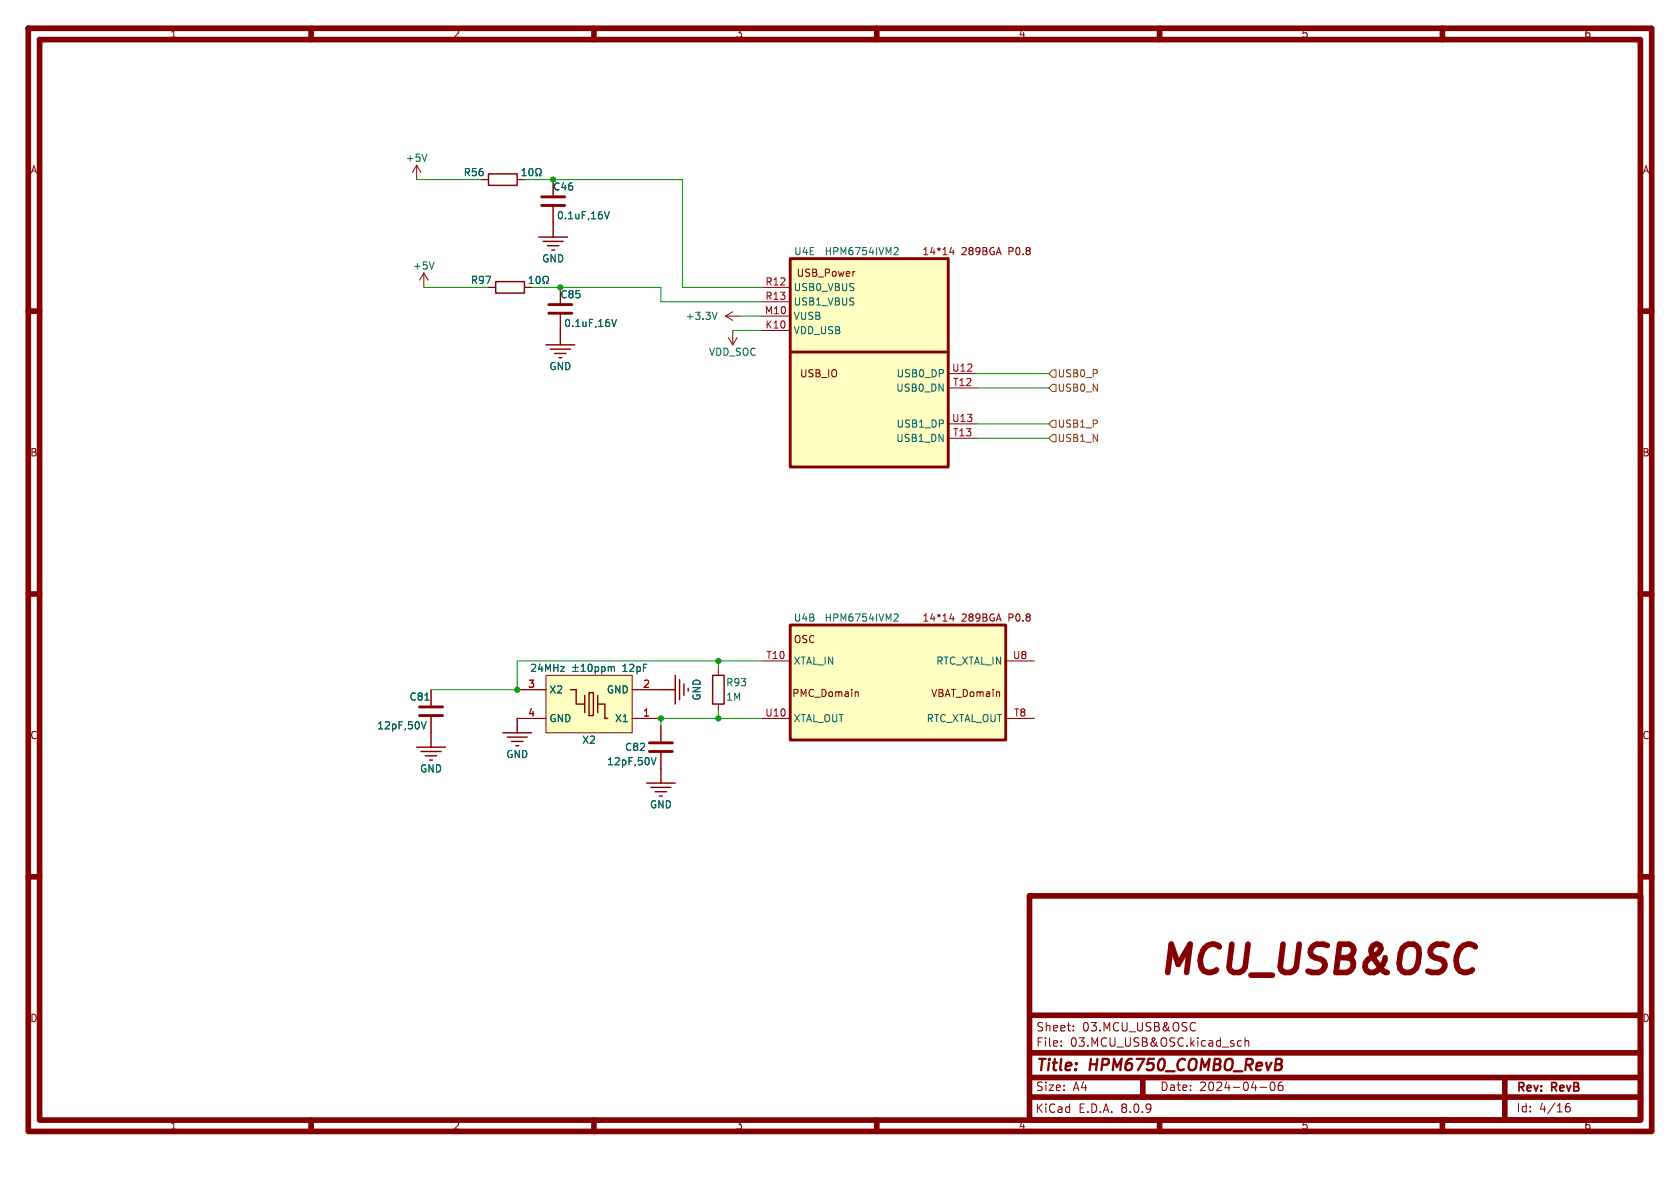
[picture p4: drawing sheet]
<svg xmlns="http://www.w3.org/2000/svg" width="297mm" height="210mm" viewBox="0 0 297 210" stroke-linecap="round" stroke-linejoin="round" font-family="sans-serif">
<g fill="none" stroke="#840000" stroke-width="1">
<path d="M5 5h287v195h-287zM7 7h283v191h-283zM55 5v2M105 5v2M155 5v2M205 5v2M255 5v2M5 55h2M290 55h2M5 105h2M290 105h2M5 155h2"/>
<path d="M182 158.4h108v39.6h-108zM290 155h2M182 179.5h108M55 198v2M105 198v2M155 198v2M182 193.9h108M182 190.5h108M182 186.1h108M202 190.9v3M205 198v2M255 198v2"/>
<path d="M266 190.9v6.5"/>
</g>
<g fill="none" stroke="#840000" stroke-width=".18">
<path d="M73.7 29.2l-.8 1.3M73.7 29.2v2.6M73.7 29.2l.7 1.3M85.1 31.8h1.3M91.4 31.8h1.3M97.8 31.8v2.7M97.8 36.6v2.8M74.9 48.3l-.7 1.2M74.9 48.3v2.5M74.9 48.3l.8 1.2M86.4 50.8h1.2M92.7 50.8h1.3"/>
<path d="M99.1 50.8v2.8M99.1 55.6v2.8M128.3 55.9l1.2 .7M128.3 55.9h2.5M129.5 55.1l-1.2 .8M76.2 121.9v2.8M76.2 126.7v2.8M116.8 128.3v2.8M116.8 133.1v2.8M187.6 184.8v.2M187.6 184v.2M189.8 182.1v.2"/>
<path d="M189.8 181.3v.2M210.9 180.8l.4 .1M211.3 182.1l-.4 .2M219.5 184h-.5l-.2 .2v.5l.1 .2h.6M220.1 184.1l.2-.1h.4l.1 1M220.1 183.5v1.5M222.8 192.2h1.1M224.7 191.4l.2-.1a.81 .81 0 0 1 .6 .6 .81 .81 0 0 1-.3 .8l-.2 .1a.81 .81 0 0 1-.3-1.4zM226.7 191.3a.59 .59 0 0 0-.7 .6v.6l.1 .2 .4 .1 .3-.2v-.5l-.1-.2h-.4l-.3 .2M276.7 195.9l.3-.3 .5 .1 .1 .2v.4l-.3 .3-.4-.1-.2-.2M277.5 195.1a.59 .59 0 0 0-.8 .6"/>
</g>
<g fill="none" stroke="#840000" stroke-width=".25">
<path d="M86.4 30.7h5v2.1h-5zM97.8 39.4v2.5M87.6 49.8h5.1v2h-5.1zM95.2 41.9h5.1M96 42.7h3.6M96.8 43.4h2M97.5 44.2h.5M99.1 58.4v2.6M96.5 61h5.1M97.3 61.7h3.5M98 62.5h2.1M98.8 63.2h.5"/>
<path d="M73.7 132.1h5M74.4 132.8h3.6M75.2 133.6h2M75.9 134.4h.6M76.2 129.5v2.6M88.9 129.5h5.1M89.7 130.3h3.5M90.4 131.1h2.1M91.2 131.8h.5M91.4 127v2.5M114.3 138.4h5.1M115.1 139.2h3.5"/>
<path d="M115.8 140h2.1M116.8 135.9v2.5M116.6 140.7h.5"/>
</g>
<g fill="none" stroke="#006464" stroke-width=".18">
<path d="M75.5 27.2l-.4 1.3M92.3 31.1h.7M92.3 30.2l.3-.4v1.3M93.7 29.9l.1-.1a.68 .68 0 0 1 .4 .6 .68 .68 0 0 1-.4 .7 .84 .84 0 0 1-.1-1.2zM94.7 31.1h.3v-.3a.54 .54 0 0 1-.3-.7 .54 .54 0 0 1 .8-.2 .58 .58 0 0 1-.1 .9v.3h.3M106.9 37.4l.4 1.3 .4-1.3M76.7 46.3l-.4 1.3M93.6 50.1h.7M93.6 49.2l.3-.4v1.3M94.9 49l.2-.2a.68 .68 0 0 1 .4 .7 .68 .68 0 0 1-.4 .6l-.2-.1-.1-.4zM96 50.1h.3v-.2a.54 .54 0 0 1-.3-.8 .54 .54 0 0 1 .8-.2 .58 .58 0 0 1-.2 1v.2h.3M108.1 56.5l.5 1.2 .4-1.2"/>
<path d="M126.8 55.2l-.5 1.3M74.5 127.6l.4 1.2 .4-1.2M75.1 123.8h.7M115.1 133.9l.4 1.3 .5-1.3"/>
</g>
<path d="M95.8 36.3h4M95.8 34.8h4M97 55.4h4.1M97 53.8h4.1M74.2 126.5h4M74.2 125h4M114.8 132.8h4.1M114.8 131.3h4.1" fill="none" stroke="#840000" stroke-width=".51"/>
<path d="M96.5 119.4h15.3v10.1h-15.3z" fill="#ffffc2"/>
<path d="M100.8 121.9h1.1v2.6h1.5M103.4 122.9v3.1M104.1 122.4h.8v4.1h-.8zM105.7 124.5h1.2v2.5h.5M105.7 122.9v3.1" fill="none" stroke="#840000" stroke-width=".25"/>
<path d="M96.5 119.4h15.3v10.1h-15.3zM91.4 127h5.1M91.4 121.9h5.1M111.8 127h5M111.8 121.9h5" fill="none" stroke="#840000" stroke-width=".18"/>
<g fill="none" stroke="#006464" stroke-width=".18">
<path d="M101.2 118h1M101.2 118.7h1M101.7 117.5v.9M102.7 118.7h.8M102.7 117.8l.4-.4v1.3M104.1 117.5l.2-.1a.68 .68 0 0 1 .4 .7 .68 .68 0 0 1-.4 .6l-.2-.1-.1-.4zM105.2 117.9l.4-.1 .2 .3-.1 .5h-.5M105.2 117.8v1.3M106.4 117.9l.3-.1 .3 .3-.1 .5h-.5M106.4 117.8v1.3M107.5 118l.4-.2 .2 .2M107.5 117.8v.9"/>
<path d="M108.1 118l.2-.2 .3 .1v.8M108.1 118v.7"/>
</g>
<path d="M139.7 110.5h38.1v20.3h-38.1z" fill="#ffffc2"/>
<path d="M139.7 110.5h38.1v20.3h-38.1z" fill="none" stroke="#840000" stroke-width=".51"/>
<path d="M127 118.1v1.3M134.6 116.8h5.1M168.2 108.5l-.3 .9h.8M168.5 109v.8M177.8 116.8h5.1M127 124.5v1.2M134.6 127h5.1M151.4 122.3l.3 .2v.6M176.7 122.3v.8M177.8 127h5.1" fill="none" stroke="#840000" stroke-width=".18"/>
<path d="M158.1 108.6l.4-.1 .3 .4-.8 .9h.8" fill="none" stroke="#006464" stroke-width=".18"/>
<path d="M119.4 119.4v5.1M126 119.4h2v5.1h-2zM116.8 121.9h2.6M120.1 120.1v3.6M120.9 120.9v2M121.7 121.7v.5" fill="none" stroke="#840000" stroke-width=".25"/>
<path d="M139.7 45.7h27.9v36.9h-27.9z" fill="#ffffc2"/>
<path d="M139.7 45.7h27.9v36.9h-27.9zM139.7 62.2h27.9" fill="none" stroke="#840000" stroke-width=".51"/>
<g fill="none" stroke="#840000" stroke-width=".18">
<path d="M85.1 31.8h1.3M91.4 31.8h1.3M97.8 31.8v2.7M97.8 36.6v2.8M86.4 50.8h1.2M92.7 50.8h1.3M99.1 50.8v2.8M99.1 55.6v2.8M128.8 59.7l.7 1.3M129.5 58.4v2.6M130.3 59.7l-.8 1.3M134.6 58.4h5.1"/>
<path d="M134.6 55.9h5.1M134.6 50.8h5.1M134.6 53.3h5.1M151.1 48l-.2 .1M168.2 43.7l-.3 .9h.8M168.5 44.2v.8M165.1 62.2h1.3M167.6 68.6h5.1M167.6 77.5h5.1M167.6 66h5.1M167.6 74.9h5.1M76.2 121.9v2.8"/>
<path d="M76.2 126.7v2.8M91.4 127h5.1M91.4 121.9h5.1M111.8 127h5M111.8 121.9h5M116.8 128.3v2.8M116.8 133.1v2.8"/>
</g>
<g fill="none" stroke="#006464" stroke-width=".18">
<path d="M92.3 31.1h.7M92.3 30.2l.3-.4v1.3M93.7 29.9l.1-.1a.68 .68 0 0 1 .4 .6 .68 .68 0 0 1-.4 .7 .84 .84 0 0 1-.1-1.2zM94.7 31.1h.3v-.3a.54 .54 0 0 1-.3-.7 .54 .54 0 0 1 .8-.2 .58 .58 0 0 1-.1 .9v.3h.3M106.9 37.4l.4 1.3 .4-1.3M93.6 50.1h.7M93.6 49.2l.3-.4v1.3M94.9 49l.2-.2a.68 .68 0 0 1 .4 .7 .68 .68 0 0 1-.4 .6l-.2-.1-.1-.4zM96 50.1h.3v-.2a.54 .54 0 0 1-.3-.8 .54 .54 0 0 1 .8-.2 .58 .58 0 0 1-.2 1v.2h.3M108.1 56.5l.5 1.2 .4-1.2M158.1 43.8h.4l.3 .3-.8 .9h.8M101.2 118h1"/>
<path d="M101.2 118.7h1M101.7 117.5v.9M102.7 118.7h.8M102.7 117.8l.4-.4v1.3M104.1 117.5l.2-.1a.68 .68 0 0 1 .4 .7 .68 .68 0 0 1-.4 .6l-.2-.1-.1-.4zM105.2 117.9l.4-.1 .2 .3-.1 .5h-.5M105.2 117.8v1.3M106.4 117.9l.3-.1 .3 .3-.1 .5h-.5M106.4 117.8v1.3M107.5 118l.4-.2 .2 .2M107.5 117.8v.9M108.1 118l.2-.2 .3 .1v.8"/>
<path d="M108.1 118v.7M74.5 127.6l.4 1.2 .4-1.2M75.1 123.8h.7M115.1 133.9l.4 1.3 .5-1.3"/>
</g>
<path d="M186.1 76.8h.6v1.3h-.6l-.7-.6zM186.1 65.4h.6v1.3h-.6l-.7-.7zM186.1 67.9h.6v1.3h-.6l-.7-.6zM186.1 74.3h.6v1.3h-.6l-.7-.7z" fill="none" stroke="#725600" stroke-width=".18"/>
<g fill="none" stroke="#009600" stroke-width=".18">
<path d="M73.7 31.8h11.4M92.7 31.8h27.9v19h14M74.9 50.8h11.5M94 50.8h22.8v2.5h17.8M129.5 58.4h5.1M130.8 55.9h3.8M172.7 74.9h12.7M172.7 77.5h12.7M172.7 68.6h12.7M172.7 66h12.7M127 116.8v1.3M134.6 116.8h-43.2v5.1h-15.2"/>
<path d="M127 125.7v1.3M134.6 127h-17.8v1.3"/>
</g>
<g fill="#009600" stroke="#009600" stroke-width=".18">
<circle cx="99.1" cy="50.8" r=".46"/>
<circle cx="97.8" cy="31.8" r=".46"/>
<circle cx="91.4" cy="121.9" r=".46"/>
<circle cx="116.8" cy="127" r=".46"/>
<circle cx="127" cy="116.8" r=".46"/>
<circle cx="127" cy="127" r=".46"/>
</g>
<text font-size="7" fill="#840000" x="204.6" y="173.6">MCU_USB&amp;OSC</text>
<g font-size="2.8" fill="#840000">
<text x="183" y="189.9">Title:</text>
<text x="192.7" y="189.9">HPM6750_COMBO_RevB</text>
</g>
<g font-size="2.1" fill="#840000">
<text x="183.1" y="185.2">File:</text>
<text x="183.1" y="182.5">Sheet:</text>
<text x="189.2" y="185.2">03.MCU_USB&amp;OSC.kicad_sch</text>
<text x="191.3" y="182.5">03.MCU_USB&amp;OSC</text>
<text x="182.9" y="196.9">KiCad</text>
<text x="183" y="193.1">Size:</text>
<text x="189.7" y="193.1">A4</text>
<text x="190.7" y="196.9">E.D.A.</text>
<text x="198.2" y="196.9">8.0.9</text>
<text x="205" y="193.1">Date:</text>
<text x="212" y="193.1">2024-04-06</text>
<text x="268" y="193.4">Rev:</text>
<text x="268" y="196.9">Id:</text>
<text x="272.1" y="196.9">4/16</text>
<text x="274.4" y="193.4">RevB</text>
</g>
<g font-size="1.8" fill="#840000">
<text x="30" y="6.9">1</text>
<text x="80" y="6.9">2</text>
<text x="130" y="6.9">3</text>
<text x="180" y="6.9">4</text>
<text x="230" y="6.9">5</text>
<text x="280" y="6.9">6</text>
<text x="5.3" y="30.9">A</text>
<text x="290.3" y="30.9">A</text>
<text x="163" y="45.3">14*14</text>
<text x="170" y="45.3">289BGA</text>
<text x="178.4" y="45.3">P0.8</text>
<text x="140.7" y="49.1">USB_Power</text>
<text x="141.3" y="66.9">USB_IO</text>
<text x="5.3" y="80.9">B</text>
<text x="290.3" y="80.9">B</text>
<text x="140.2" y="113.9">OSC</text>
<text x="163" y="110.1">14*14</text>
<text x="170" y="110.1">289BGA</text>
<text x="178.4" y="110.1">P0.8</text>
<text x="140" y="123.4">PMC_Domain</text>
<text x="164.5" y="123.4">VBAT_Domain</text>
<text x="5.3" y="130.9">C</text>
<text x="290.3" y="130.9">C</text>
<text x="5.3" y="180.9">D</text>
<text x="290.3" y="180.9">D</text>
<text x="30" y="199.9">1</text>
<text x="80" y="199.9">2</text>
<text x="130" y="199.9">3</text>
<text x="180" y="199.9">4</text>
<text x="230" y="199.9">5</text>
<text x="280" y="199.9">6</text>
</g>
<g font-size="1.8" fill="#006464">
<text x="71.6" y="28.8">+5V</text>
<text x="81.9" y="31.3">R56</text>
<text x="97.7" y="33.9">C46</text>
<text x="98.4" y="39">0.1uF,16V</text>
<text x="72.9" y="47.9">+5V</text>
<text x="95.8" y="46.6">GND</text>
<text x="140.3" y="45.3">U4E</text>
<text x="145.7" y="45.3">HPM6754IVM2</text>
<text x="83.1" y="50.4">R97</text>
<text x="99" y="52.9">C85</text>
<text x="140.2" y="51.7">USB0_VBUS</text>
<text x="99.6" y="58">0.1uF,16V</text>
<text x="121.1" y="56.7">+3.3V</text>
<text x="140.2" y="59.3">VDD_USB</text>
<text x="140.2" y="56.7">VUSB</text>
<text x="140.2" y="54.2">USB1_VBUS</text>
<text x="97" y="65.6">GND</text>
<text x="125.2" y="63.1">VDD_SOC</text>
<text x="158.3" y="69.4">USB0_DN</text>
<text x="158.4" y="66.9">USB0_DP</text>
<text x="158.4" y="75.8">USB1_DP</text>
<text x="158.3" y="78.3">USB1_DN</text>
<text x="140.2" y="110.1">U4B</text>
<text x="145.7" y="110.1">HPM6754IVM2</text>
<text x="93.6" y="119">24MHz</text>
<text x="110.2" y="119">12pF</text>
<text x="140.2" y="117.7">XTAL_IN</text>
<text x="165.4" y="117.7">RTC_XTAL_IN</text>
<text x="72.3" y="124.1">C81</text>
<text x="97" y="122.8">X2</text>
<text x="107.2" y="122.8">GND</text>
<text x="124.1" y="124" transform="rotate(-90 124.1 124)">GND</text>
<text x="128.3" y="124.1">1M</text>
<text x="128.3" y="121.5">R93</text>
<text x="66.6" y="129.1">12pF,50V</text>
<text x="97" y="127.9">GND</text>
<text x="102.8" y="131.7">X2</text>
<text x="108.6" y="127.9">X1</text>
<text x="140.2" y="127.9">XTAL_OUT</text>
<text x="163.7" y="127.9">RTC_XTAL_OUT</text>
<text x="74.2" y="136.8">GND</text>
<text x="89.4" y="134.2">GND</text>
<text x="107.2" y="135.5">12pF,50V</text>
<text x="110.4" y="132.9">C82</text>
<text x="114.8" y="143.1">GND</text>
</g>
<g font-size="1.8" fill="#a90000">
<text x="135.2" y="50.5">R12</text>
<text x="135.2" y="53.1">R13</text>
<text x="135.1" y="55.6">M10</text>
<text x="135.2" y="58.2">K10</text>
<text x="168.2" y="65.8">U12</text>
<text x="168.4" y="68.3">T12</text>
<text x="168.2" y="74.7">U13</text>
<text x="168.4" y="77.2">T13</text>
<text x="135.4" y="116.6">T10</text>
<text x="179" y="116.6">U8</text>
<text x="93.3" y="121.7">3</text>
<text x="113.6" y="121.7">2</text>
<text x="93.3" y="126.7">4</text>
<text x="113.6" y="126.7">1</text>
<text x="135.2" y="126.7">U10</text>
<text x="179.1" y="126.7">T8</text>
</g>
<g font-size="1.8" fill="#725600">
<text x="186.9" y="66.9">USB0_P</text>
<text x="186.9" y="69.4">USB0_N</text>
<text x="186.9" y="75.8">USB1_P</text>
<text x="186.9" y="78.3">USB1_N</text>
</g>
</svg>
